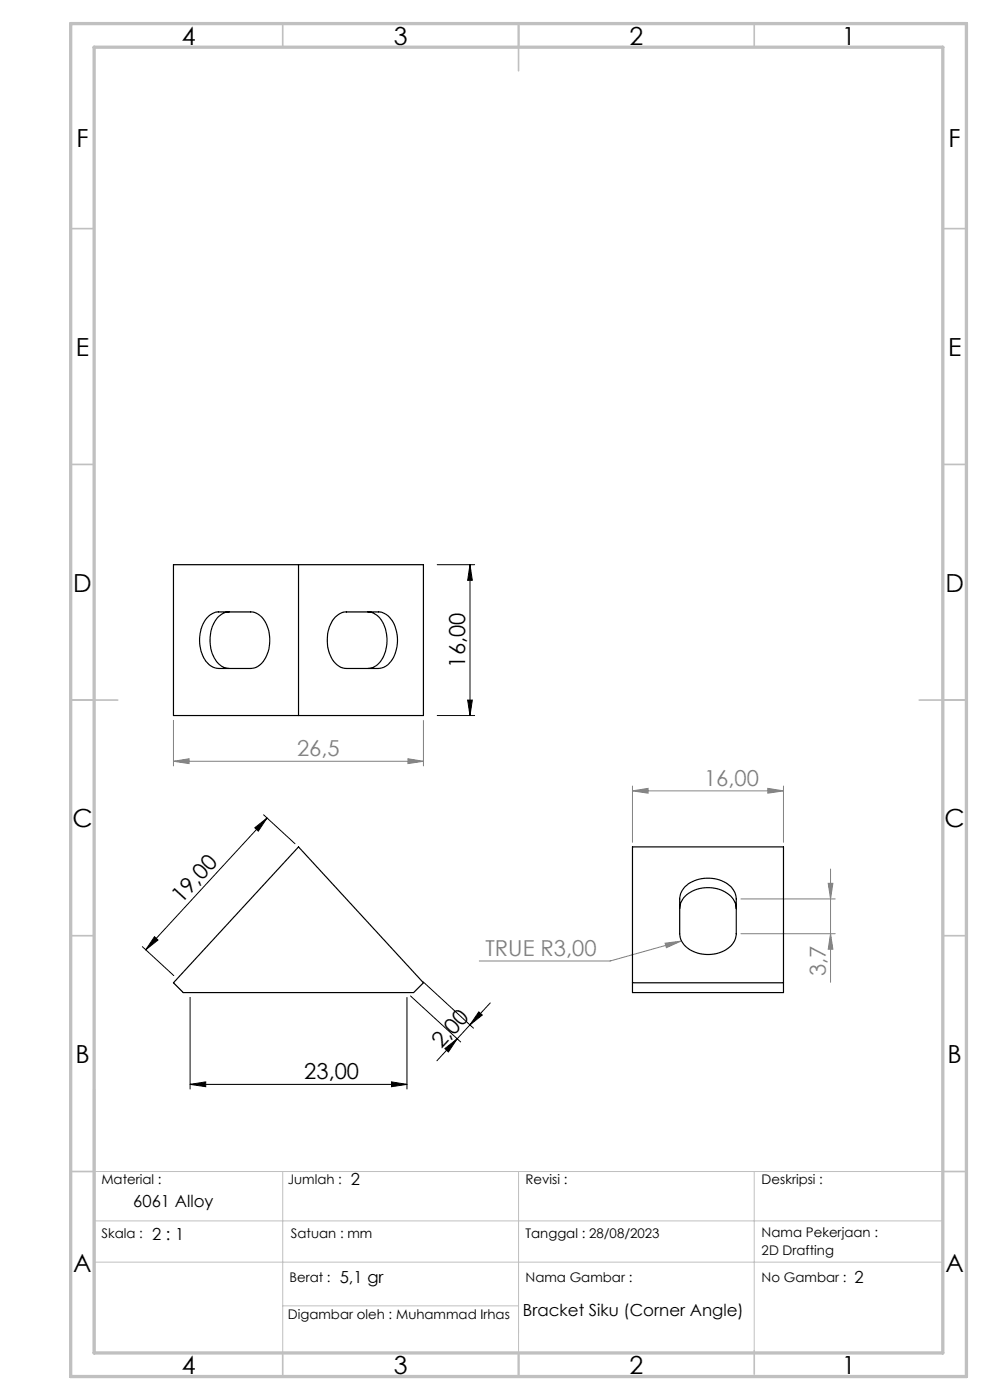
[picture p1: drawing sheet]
<svg xmlns="http://www.w3.org/2000/svg" width="210mm" height="297mm" viewBox="0 0 210 297" stroke-linecap="round" stroke-linejoin="round" font-family="sans-serif">
<g fill="none" stroke="#000" stroke-width=".21">
<path d="M92.7 119.8h8M99.7 119.8v32M99.7 119.8l.5 3.3h-1zM92.7 151.8h8M99.2 148.5h1l-.5 3.3zM54 175.6l2.7-2.1-1.9 2.8zM55.9 172.9l6.7 6.1M56.7 173.5l-25.8 28M32.8 198.7l.7 .7-2.6 2.1zM30.2 200.8l6.7 6.2M40.3 211.6v19.4M86.3 211.6v19.4"/>
<path d="M87.1 211.3l10.6 9.7M89.8 208.3l10.6 9.8M99.7 217.4l-2.7 3M101.6 214.7l.7 .6-2.6 2.1zM104 212.8l-4.3 4.6M40.3 230l3.3-.5v1zM40.3 230h46M83 229.5l3.3 .5-3.3 .5zM94.4 222.5l2.6-2.1-1.9 2.8zM97 220.4l-4.3 4.6"/>
</g>
<g fill="none" stroke="#808080" stroke-width=".21">
<path d="M36.8 152.8v9.7M89.8 152.8v9.7M36.8 161.5l3.3-.5v1zM36.8 161.5h53M86.5 161l3.3 .5-3.3 .5zM134.2 167.8l3.3-.6v1.1zM134.2 166.8v11.9M134.2 167.8h32M162.9 167.2l3.3 .6-3.3 .5zM166.2 166.8v11.9M144.4 199.7l-15 4.2h-27.7M157.2 198.1h20"/>
<path d="M157.2 190.7h20M175.7 187.4h1l-.5 3.3zM176.2 198.1l.5 3.3h-1zM176.2 184.4v24M141.1 200.1l3.3-.4-3 1.3z"/>
</g>
<path d="M20 259h180M20 248.5h180v38.5h-180zM60 248.5v38.5M110 248.5v38.5M160 248.5v38.1M20 267.8h180M60 277h50" fill="none" stroke="#c0c0c0" stroke-width=".21"/>
<g fill="none" stroke="#c0c0c0" stroke-width=".35">
<path d="M60 5v5M110 5v10M160 5v5M15 48.5h5M200 48.5h5M15 98.5h5M200 98.5h5M15 148.5h10M195 148.5h10M15 198.5h5M200 198.5h5M15 248.5h5"/>
<path d="M200 248.5h5M60 287v5M110 287v5M160 286.6v4.9"/>
</g>
<path d="M20 231v56" fill="none" stroke="#c0c0c0" stroke-width=".5"/>
<path d="M15 5h190v287h-190zM20 10h180v277h-180z" fill="none" stroke="#c0c0c0" stroke-width=".7"/>
<g fill="#000">
<path d="M99.7 119.8l.5 3.3h-1zM99.2 148.5h1l-.5 3.3z"/>
<path d="M32.8 198.7l.7 .7-2.6 2.1zM54 175.6l2.7-2.1-1.9 2.8z"/>
<path d="M40.3 230l3.3-.5v1zM83 229.5l3.3 .5-3.3 .5z"/>
<path d="M94.4 222.5l2.6-2.1-1.9 2.8zM101.6 214.7l.7 .6-2.6 2.1z"/>
</g>
<g fill="#808080">
<path d="M141.1 200.1l.3 .9 3-1.3zM134.2 167.8l3.3-.6v1.1zM162.9 167.2l3.3 .6-3.3 .5z"/>
<path d="M176.2 198.1l.5 3.3h-1zM175.7 187.4h1l-.5 3.3z"/>
<path d="M36.8 161.5l3.3-.5v1zM86.5 161l3.3 .5-3.3 .5z"/>
</g>
<path d="M36.8 119.8h53v32h-53zM63.3 119.8v32M44.3 130.7l1-.7 .7-.2h7.2a4.3 4.3 0 0 1 3.7 3.7 7.4 7.4 0 0 1-2 7.7l-.6 .4-1.1 .2h-6.8a4.7 4.7 0 0 1-3.9-4.1 7.6 7.6 0 0 1 1.8-7zM48.6 129.8a4.3 4.3 0 0 0-3.7 3.7 7.4 7.4 0 0 0 1.9 7.7l.7 .4 1.1 .2M71.1 130.9l.9-.7 1.1-.4h7.2a4.6 4.6 0 0 1 3.8 4.1 7.2 7.2 0 0 1-2.4 7.5l-1.4 .4h-6.8a4.3 4.3 0 0 1-3.8-3.6 7.8 7.8 0 0 1 1.4-7.3zM78 129.8a4.5 4.5 0 0 1 3.9 4.1 7.2 7.2 0 0 1-2.1 7.3l-.7 .4-1.1 .2M63.3 179.7l26.5 28.8-2.1 2.1h-48.8l-2.1-2.1zM134.2 179.7h32v30.9h-32zM144.2 192.8a4.8 4.8 0 0 1 4.1-4.3 6.7 6.7 0 0 1 7.5 2.7l.4 1.6M145.3 188.1a7.3 7.3 0 0 1 10 .4l.7 1 .2 1.2v7.4a4.8 4.8 0 0 1-4.2 4.2 6.8 6.8 0 0 1-7.4-2.7l-.4-1.5v-7.4l.2-1.2zM134.2 208.5h32" fill="none" stroke="#000" stroke-width=".25"/>
<g font-size="5.3">
<text x="38.5" y="9.5">4</text>
<text x="83.5" y="9.5">3</text>
<text x="133.6" y="9.5">2</text>
<text x="178.6" y="9.5">1</text>
<text x="16.2" y="31.3">F</text>
<text x="201.2" y="31.3">F</text>
<text x="16.1" y="75.5">E</text>
<text x="201.1" y="75.5">E</text>
<text x="15.5" y="125.5">D</text>
<text x="200.5" y="125.5">D</text>
<text x="15.4" y="175.5">C</text>
<text x="200.4" y="175.5">C</text>
<text x="16" y="225.5">B</text>
<text x="201" y="225.5">B</text>
<text x="15.5" y="269.8">A</text>
<text x="200.5" y="269.8">A</text>
<text x="38.5" y="291.5">4</text>
<text x="83.5" y="291.5">3</text>
<text x="133.6" y="291.5">2</text>
<text x="178.6" y="291.5">1</text>
</g>
<g font-size="4.7">
<text x="98.7" y="141.6" transform="rotate(-90 98.7 141.6)">16,00</text>
<text x="38.5" y="191.7" transform="rotate(-47 38.5 191.7)">19,00</text>
<text x="93.6" y="222.5" transform="rotate(-47 93.6 222.5)">2,00</text>
<text x="64.6" y="229">23,00</text>
</g>
<g font-size="4.7" fill="#808080">
<text x="63" y="160.5">26,5</text>
<text x="149.3" y="166.7">16,00</text>
<text x="103" y="202.8">TRUE R3,00</text>
<text x="175.2" y="207.1" transform="rotate(-90 175.2 207.1)">3,7</text>
</g>
<g font-size="3.5">
<text x="74.4" y="251.3">2</text>
<text x="28.3" y="256">6061 Alloy</text>
<text x="32.3" y="263">2 : 1</text>
<text x="72.1" y="272.2">5,1 gr</text>
<text x="181.3" y="272.2">2</text>
<text x="110.9" y="279.1">Bracket Siku (Corner Angle)</text>
</g>
<g font-size="2.8">
<text x="21.5" y="251.2">Material :</text>
<text x="61" y="251.2">Jumlah :</text>
<text x="111.5" y="251.2">Revisi :</text>
<text x="161.6" y="251.2">Deskripsi :</text>
<text x="21.5" y="262.7">Skala :</text>
<text x="61.7" y="262.7">Satuan : mm</text>
<text x="111.5" y="262.7">Tanggal : 28/08/2023</text>
<text x="161.6" y="262.4">Nama Pekerjaan :</text>
<text x="161.6" y="266.3">2D Drafting</text>
<text x="61.4" y="272">Berat :</text>
<text x="111.5" y="272">Nama Gambar :</text>
<text x="161.6" y="272">No Gambar :</text>
<text x="61.1" y="279.9">Digambar oleh : Muhammad Irhas</text>
</g>
</svg>
